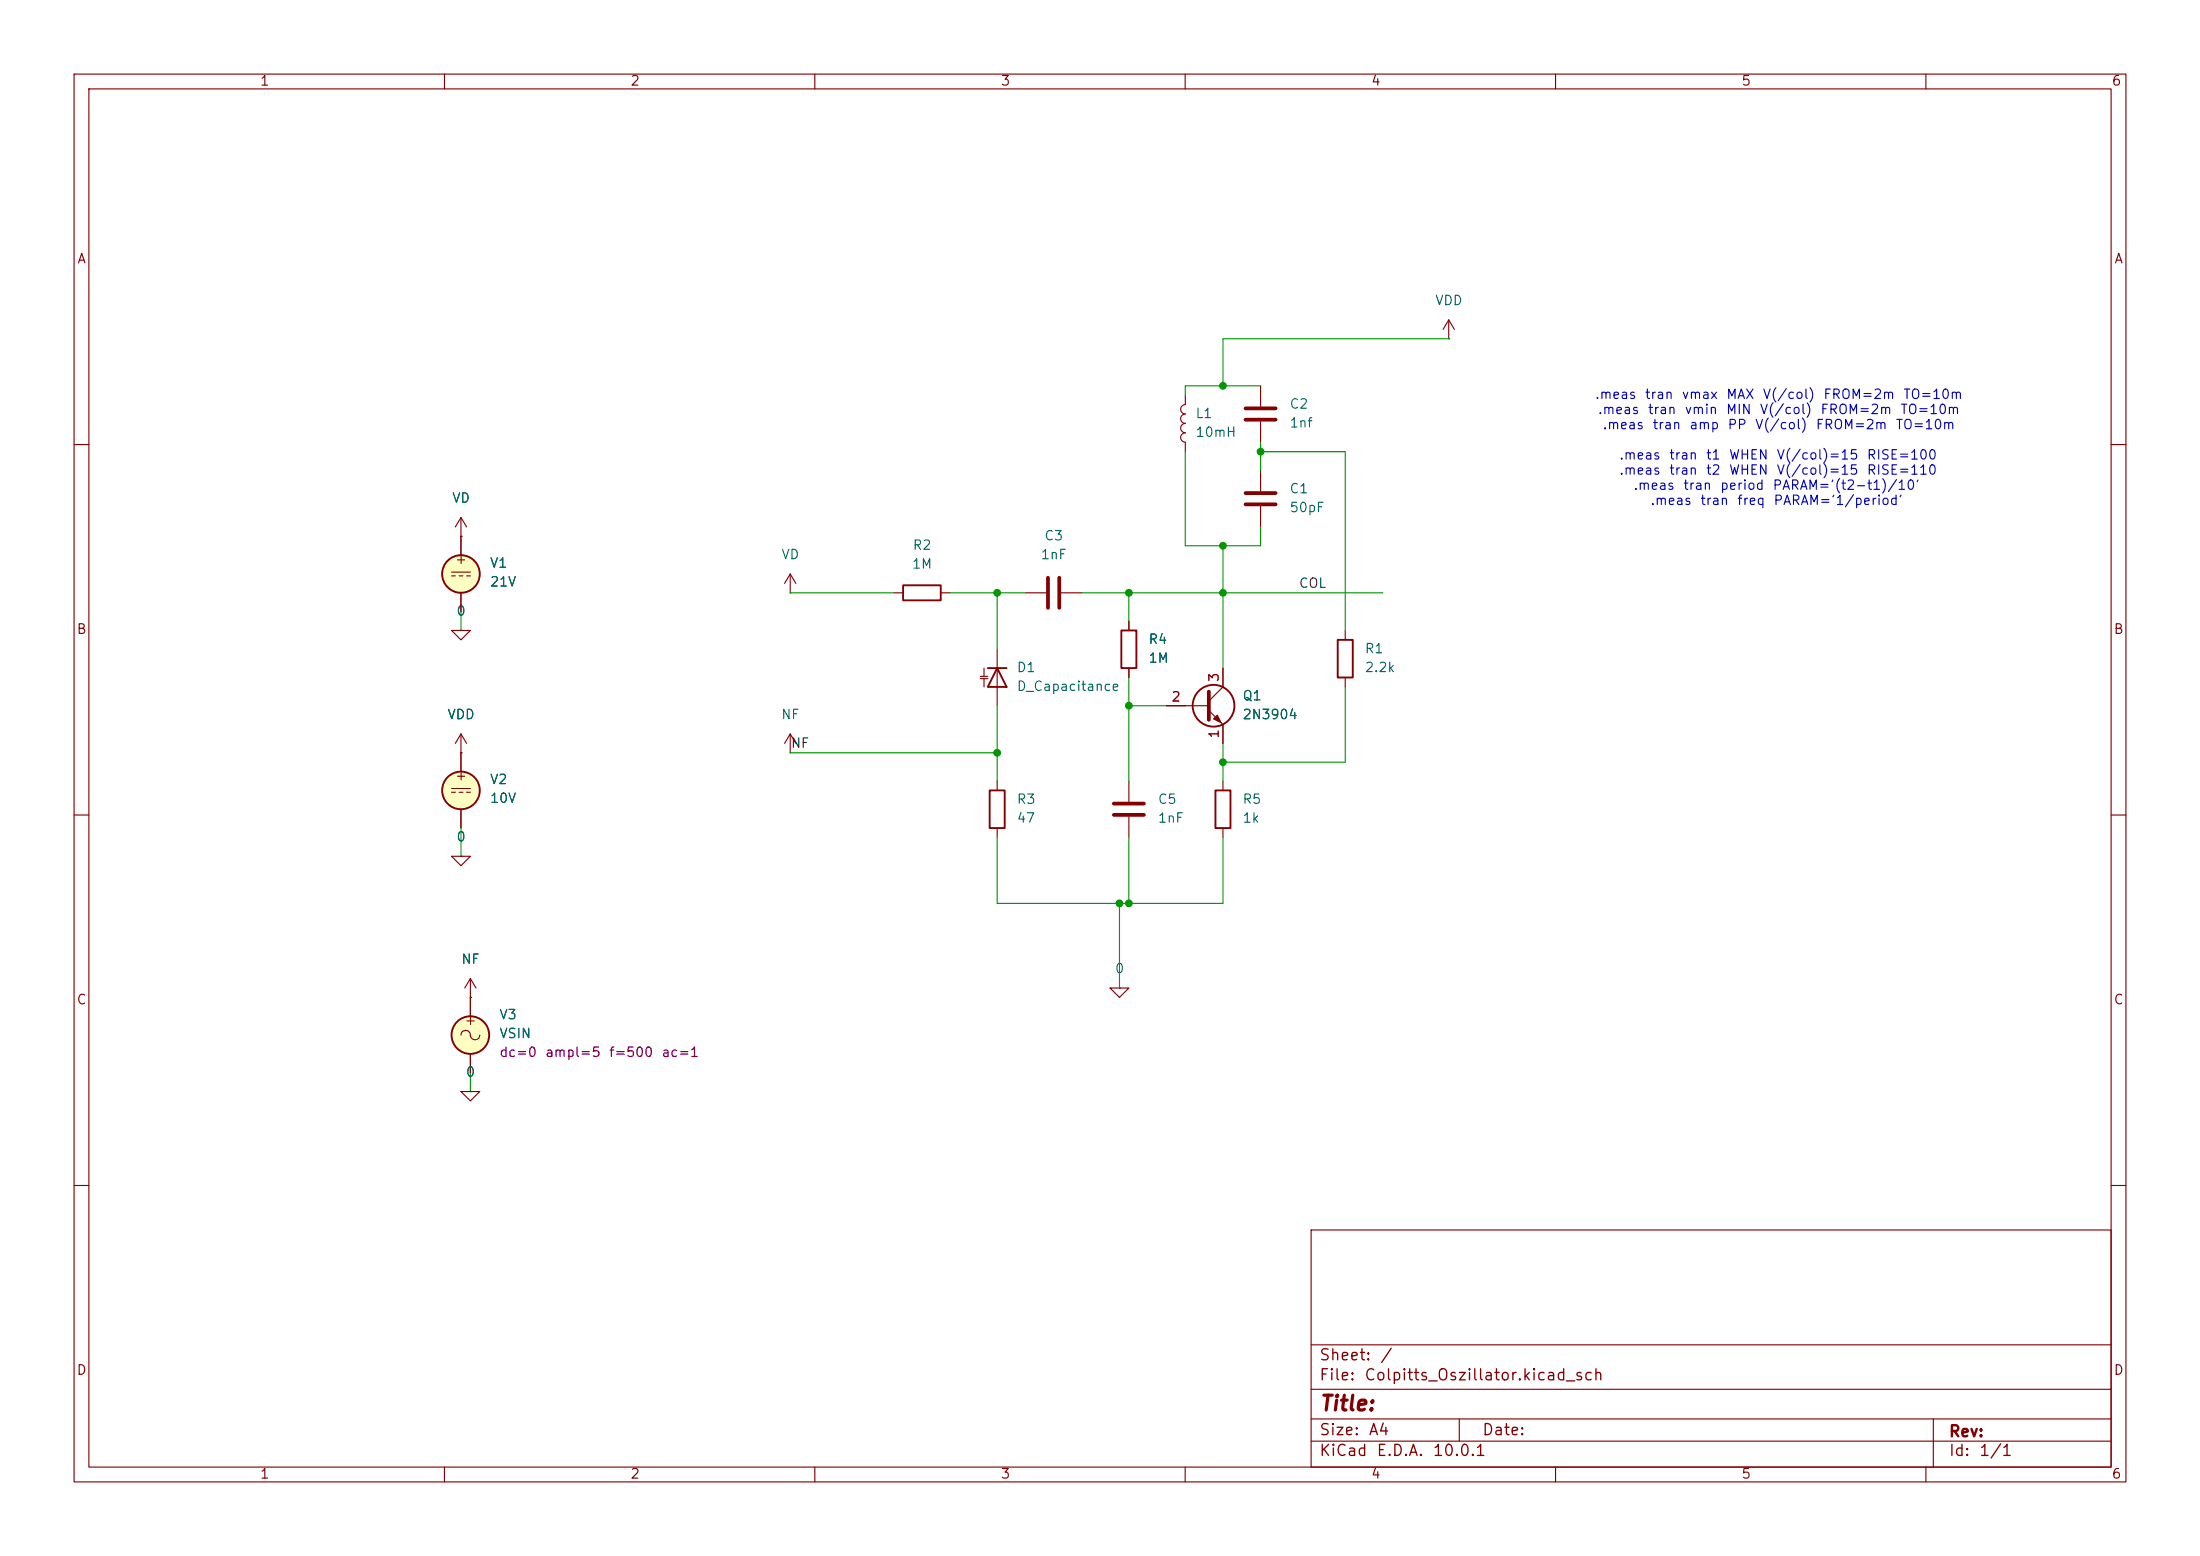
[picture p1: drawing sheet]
<svg xmlns="http://www.w3.org/2000/svg" width="297mm" height="210mm" viewBox="0 0 297 210" stroke-linecap="round" stroke-linejoin="round" font-family="sans-serif">
<g fill="none" stroke="#840000" stroke-width=".15">
<path d="M10 10h277v190h-277zM12 12h273v186h-273zM60 10v2M110 10v2M160 10v2M210 10v2M260 10v2M160 53.3v1.3a.63 .63 0 0 0-.6 .6 .63 .63 0 0 0 .6 .7M160 55.9a.63 .63 0 0 0-.6 .6 .63 .63 0 0 0 .6 .6 .64 .64 0 0 0-.6 .7 .64 .64 0 0 0 .6 .6 .64 .64 0 0 0-.6 .6 .64 .64 0 0 0 .6 .7M160 59.7v1.3M170.2 52.1v2.8M170.2 56.9v2.8"/>
<path d="M195.6 45.7h.1M195.6 43.2l-.8 1.3M195.6 43.2l.7 1.3M195.6 43.2v2.5M10 60h2M61 77.2h2.5M61 77.7h.5M62 77.7h.5M62.2 72.4h.1M62.2 69.9v5M62.2 69.9l-.7 1.2M62.2 69.9l.8 1.2"/>
<path d="M63 77.7h.5M106.7 77.5l-.8 1.2M106.7 77.5l.7 1.2M106.7 77.5v2.5M170.2 63.5v2.8M170.2 68.3v2.8M285 60h2M61 85.1h2.5l-1.3 1.3zM62.2 85.1h.1M62.2 80v2.6M62.2 99.1v5M62.2 99.1l-.7 1.2"/>
<path d="M62.2 99.1l.8 1.2M106.7 80h.1M106.7 99.1v2.5M106.7 99.1l-.8 1.2M106.7 99.1l.7 1.2M120.6 80h1.3M127 80h1.3M132.3 91.3h1M132.3 91.6h1M132.8 90.2v1.1M132.8 91.6v1.1M134.6 87.6v7.7"/>
<path d="M138.4 80h2.8M143.3 80h2.7M152.4 83.8v1.3M152.4 90.2v1.2M157.5 95.3h5.7M163.2 95.9l1.9 1.9v2.5M165.1 90.2v2.5l-1.9 1.9M181.6 85.1v1.3M181.6 91.4v1.3M10 110h2M61 115.6h2.5l-1.3 1.2zM61 106.4h2.5"/>
<path d="M61 106.9h.5M62 106.9h.5M62.2 115.6h.1M62.2 101.6h.1M62.2 109.2v2.6M63 106.9h.5M106.7 101.6h.1M134.6 105.4v1.3M134.6 111.8v1.2M152.4 105.4v2.8M152.4 110.2v2.8M165.1 105.4v1.3"/>
<path d="M165.1 111.8v1.2M285 110h2M62.2 139.7a.67 .67 0 0 1 .8-.6 .67 .67 0 0 1 .5 .8 .64 .64 0 0 0 .7 .4 .64 .64 0 0 0 .6-.6M63.5 134.6h.1M63.5 132.1v5.1M63.5 132.1l-.8 1.3M63.5 132.1l.8 1.3M149.9 133.4h2.5l-1.3 1.2zM151.1 133.4h.1M62.2 147.3h2.6l-1.3 1.3zM63.5 147.3h.1M63.5 142.2v2.6"/>
<path d="M10 160h2M177 166h108v32h-108zM285 160h2M60 198v2M110 198v2M160 198v2M177 194.5h108M177 191.5h108M177 187.5h108M177 181.5h108M197 191.5v3M210 198v2"/>
<path d="M260 198v2M261 191.5v6.5"/>
</g>
<path d="M168.1 55.1h4.1M168.1 56.6h4.1M141.5 78v4M143 78v4M168.1 66.5h4.1M168.1 68.1h4.1M163.2 93.3v3.9M150.4 110h4M150.4 108.5h4" fill="none" stroke="#840000" stroke-width=".51"/>
<g fill="#ffffc2" stroke="#ffffc2" stroke-width=".14">
<circle cx="63.5" cy="139.7" r="2.54"/>
<circle cx="62.2" cy="106.7" r="2.54"/>
<circle cx="62.2" cy="77.5" r="2.54"/>
</g>
<g fill="none" stroke="#840000" stroke-width=".25">
<path d="M121.9 79h5.1v2h-5.1zM133.3 90.2h2.6M134.6 90.2l1.3 2.5h-2.6zM151.4 85.1h2v5.1h-2zM180.6 86.4h2v5h-2zM133.6 106.7h2v5.1h-2zM164.1 106.7h2v5.1h-2z"/>
<circle cx="62.2" cy="77.5" r="2.54"/>
<circle cx="163.8" cy="95.2" r="2.82"/>
<circle cx="62.2" cy="106.7" r="2.54"/>
<circle cx="63.5" cy="139.7" r="2.54"/>
</g>
<path d="M164.3 96.5l.5 1-1-.5z" fill="#840000" stroke="#840000" stroke-width=".15"/>
<g fill="none" stroke="#009600" stroke-width=".15">
<path d="M170.2 59.7v3.8M170.2 52.1h-10.2v1.2M195.6 45.7h-30.5v6.4M160 61v12.7h10.2v-2.6M165.1 73.7v16.5M170.2 61h11.4v24.1M62.2 82.6v2.5M106.7 80h13.9M128.3 80h10.1M134.6 80v7.6M134.6 95.3v10.1M146 80h40.7"/>
<path d="M152.4 80v3.8M152.4 91.4v14M152.4 95.3h5.1M181.6 92.7v10.2h-16.5M62.2 111.8v3.8M106.7 101.6h27.9M134.6 113v8.9h30.5v-8.9M152.4 113v8.9M165.1 100.3v5.1M151.1 121.9v11.5M63.5 144.8v2.5"/>
</g>
<g fill="#009600" stroke="#009600" stroke-width=".14">
<circle cx="170.2" cy="61" r=".46"/>
<circle cx="165.1" cy="80" r=".46"/>
<circle cx="165.1" cy="73.7" r=".46"/>
<circle cx="165.1" cy="102.9" r=".46"/>
<circle cx="165.1" cy="52.1" r=".46"/>
<circle cx="152.4" cy="95.3" r=".46"/>
<circle cx="134.6" cy="101.6" r=".46"/>
<circle cx="152.4" cy="121.9" r=".46"/>
<circle cx="151.1" cy="121.9" r=".46"/>
<circle cx="134.6" cy="80" r=".46"/>
<circle cx="152.4" cy="80" r=".46"/>
</g>
<text font-size="2" fill="#840000" x="178" y="190.9">Title:</text>
<g font-size="1.5" fill="#840000">
<text x="178" y="184">Sheet:</text>
<text x="186.2" y="184">/</text>
<text x="178" y="186.7">File:</text>
<text x="184.1" y="186.7">Colpitts_Oszillator.kicad_sch</text>
<text x="178" y="196.9">KiCad</text>
<text x="178" y="194.1">Size:</text>
<text x="184.7" y="194.1">A4</text>
<text x="185.7" y="196.9">E.D.A.</text>
<text x="193.3" y="196.9">10.0.1</text>
<text x="200" y="194.1">Date:</text>
<text x="263" y="194.3">Rev:</text>
<text x="263" y="196.9">Id:</text>
<text x="267.1" y="196.9">1/1</text>
</g>
<g font-size="1.3" fill="#840000">
<text x="35" y="11.9">1</text>
<text x="85" y="11.9">2</text>
<text x="135" y="11.9">3</text>
<text x="185" y="11.9">4</text>
<text x="235" y="11.9">5</text>
<text x="285" y="11.9">6</text>
<text x="10.3" y="35.9">A</text>
<text x="285.3" y="35.9">A</text>
<text x="61.3" y="76.4">+</text>
<text x="10.3" y="85.9">B</text>
<text x="285.3" y="85.9">B</text>
<text x="61.3" y="105.6">+</text>
<text x="10.3" y="135.9">C</text>
<text x="285.3" y="135.9">C</text>
<text x="62.6" y="138.7">+</text>
<text x="10.3" y="185.9">D</text>
<text x="285.3" y="185.9">D</text>
<text x="35" y="199.9">1</text>
<text x="85" y="199.9">2</text>
<text x="135" y="199.9">3</text>
<text x="185" y="199.9">4</text>
<text x="235" y="199.9">5</text>
<text x="285" y="199.9">6</text>
</g>
<g font-size="1.3" fill="#006464">
<text x="193.7" y="41.5">VDD</text>
<text x="161.3" y="56.7">L1</text>
<text x="161.3" y="59.3">10mH</text>
<text x="174" y="55.5">C2</text>
<text x="174" y="58">1nf</text>
<text x="60.9" y="68.2">VD</text>
<text x="174" y="66.9">C1</text>
<text x="174" y="69.4">50pF</text>
<text x="66" y="76.9">V1</text>
<text x="105.4" y="75.8">VD</text>
<text x="123" y="77.1">1M</text>
<text x="123.1" y="74.5">R2</text>
<text x="140.4" y="75.8">1nF</text>
<text x="140.9" y="73.3">C3</text>
<text x="61.5" y="83.4">0</text>
<text x="66" y="79.5">21V</text>
<text x="154.9" y="87.2">R4</text>
<text x="154.9" y="89.8">1M</text>
<text x="184.2" y="88.5">R1</text>
<text x="137.2" y="91">D1</text>
<text x="137.2" y="93.6">D_Capacitance</text>
<text x="167.6" y="94.8">Q1</text>
<text x="184.2" y="91">2.2k</text>
<text x="60.3" y="97.4">VDD</text>
<text x="105.4" y="97.4">NF</text>
<text x="167.6" y="97.4">2N3904</text>
<text x="66" y="106.1">V2</text>
<text x="61.5" y="113.9">0</text>
<text x="66" y="108.7">10V</text>
<text x="137.2" y="108.8">R3</text>
<text x="137.2" y="111.4">47</text>
<text x="156.2" y="108.8">C5</text>
<text x="156.2" y="111.4">1nF</text>
<text x="167.6" y="108.8">R5</text>
<text x="167.6" y="111.4">1k</text>
<text x="62.2" y="130.4">NF</text>
<text x="150.4" y="131.7">0</text>
<text x="67.3" y="137.9">V3</text>
<text x="67.3" y="140.4">VSIN</text>
<text x="62.8" y="145.6">0</text>
</g>
<g font-size="1.3" fill="#0000c2">
<text x="215.2" y="54.2">.meas</text>
<text x="215.6" y="56.2">.meas</text>
<text x="216.3" y="58.3">.meas</text>
<text x="222" y="54.2">tran</text>
<text x="222.4" y="56.2">tran</text>
<text x="223" y="58.3">tran</text>
<text x="226.9" y="54.2">vmax</text>
<text x="227.3" y="56.2">vmin</text>
<text x="228" y="58.3">amp</text>
<text x="232.9" y="56.2">MIN</text>
<text x="233" y="54.2">MAX</text>
<text x="233.1" y="58.3">PP</text>
<text x="236.8" y="58.3">V(/col)</text>
<text x="237.5" y="56.2">V(/col)</text>
<text x="237.9" y="54.2">V(/col)</text>
<text x="245" y="58.3">FROM=2m</text>
<text x="245.7" y="56.2">FROM=2m</text>
<text x="246.1" y="54.2">FROM=2m</text>
<text x="255.8" y="58.3">TO=10m</text>
<text x="256.5" y="56.2">TO=10m</text>
<text x="256.8" y="54.2">TO=10m</text>
<text x="218.5" y="62.3">.meas</text>
<text x="218.5" y="64.4">.meas</text>
<text x="225.2" y="62.3">tran</text>
<text x="225.2" y="64.4">tran</text>
<text x="230.2" y="62.3">t1</text>
<text x="230.2" y="64.4">t2</text>
<text x="233.3" y="62.3">WHEN</text>
<text x="233.3" y="64.4">WHEN</text>
<text x="239.7" y="62.3">V(/col)=15</text>
<text x="239.7" y="64.4">V(/col)=15</text>
<text x="251.9" y="62.3">RISE=100</text>
<text x="251.9" y="64.4">RISE=110</text>
<text x="220.4" y="66.4">.meas</text>
<text x="222.7" y="68.5">.meas</text>
<text x="227.1" y="66.4">tran</text>
<text x="229.4" y="68.5">tran</text>
<text x="232.1" y="66.4">period</text>
<text x="234.4" y="68.5">freq</text>
<text x="239.2" y="66.4">PARAM='(t2-t1)/10'</text>
<text x="239.3" y="68.5">PARAM='1/period'</text>
</g>
<g font-size="1.3" fill="#0f0f0f">
<text x="175.3" y="79.7">COL</text>
<text x="106.7" y="101.3">NF</text>
</g>
<g font-size="1.3" fill="#a90000">
<text x="158" y="95">2</text>
<text x="164.8" y="92.1" transform="rotate(-90 164.8 92.1)">3</text>
<text x="164.8" y="99.8" transform="rotate(-90 164.8 99.8)">1</text>
</g>
<g font-size="1.3" fill="#840084">
<text x="67.3" y="143">dc=0</text>
<text x="73.5" y="143">ampl=5</text>
<text x="82.1" y="143">f=500</text>
<text x="89.2" y="143">ac=1</text>
</g>
</svg>
